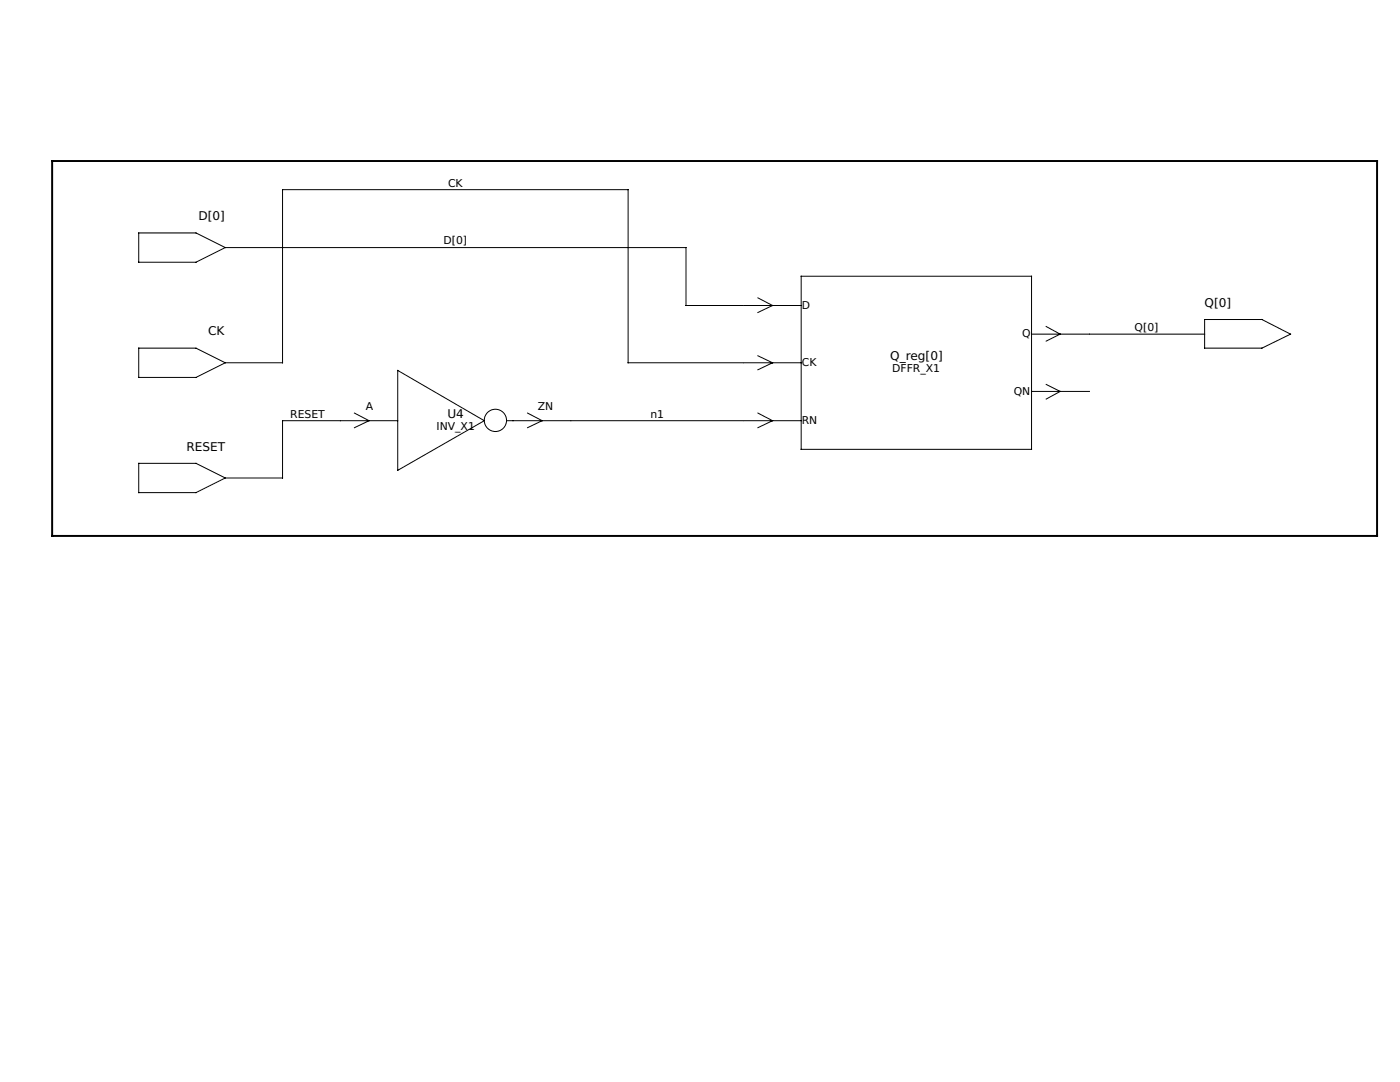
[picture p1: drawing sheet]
<svg xmlns="http://www.w3.org/2000/svg" width="279mm" height="216mm" viewBox="0 0 279 216" stroke-linecap="round" stroke-linejoin="round" font-family="sans-serif">
<g fill="none" stroke="#000" stroke-width=".2">
<path d="M10.4 32.1h264.4v74.8h-264.4zM27.7 46.5h11.4l5.9 2.9-5.9 2.9h-11.4zM45 49.4h91.9v11.6h11.4M151.3 59.4l2.9 1.6-2.9 1.4M159.9 55.1h46v34.6h-46zM27.7 69.5h11.4l5.9 2.9-5.9 2.9h-11.4zM45 72.4h11.4v-34.6h68.9v34.6h23M79.4 73.9l17.2 10-17.2 10zM148.5 72.4h11.4M148.5 61h11.4M151.3 71l2.9 1.4-2.9 1.4M205.9 66.7h34.5"/>
<path d="M205.9 78.1h11.5M208.8 65.2l2.8 1.5-2.8 1.4M208.8 76.7l2.8 1.4-2.8 1.5M240.4 63.8h11.4l5.8 2.9-5.8 2.8h-11.4zM27.7 92.5h11.4l5.9 2.9-5.9 2.9h-11.4zM70.7 82.4l3 1.5-3 1.4M79.4 83.9h-23v11.5h-11.4M101.2 83.9h47.1M105.3 82.4l2.9 1.5-2.9 1.4M148.5 83.9h11.4M151.3 82.4l2.9 1.5-2.9 1.4"/>
<circle cx="98.9" cy="83.9" r="2.22"/>
</g>
<path d="M10.4 32.1h264.4v74.8h-264.4z" fill="none" stroke="#000" stroke-width=".38"/>
<g font-size="2.4">
<text x="39.6" y="43.9">D[0]</text>
<text x="240.4" y="61.2">Q[0]</text>
<text x="41.5" y="66.9">CK</text>
<text x="177.7" y="71.8">Q_reg[0]</text>
<text x="89.3" y="83.3">U4</text>
<text x="37.2" y="89.9">RESET</text>
</g>
<g font-size="2.2">
<text x="89.4" y="37.3">CK</text>
<text x="88.5" y="48.8">D[0]</text>
<text x="160" y="61.6">D</text>
<text x="204" y="67.3">Q</text>
<text x="226.4" y="66">Q[0]</text>
<text x="160" y="73">CK</text>
<text x="178.1" y="74.3">DFFR_X1</text>
<text x="57.9" y="83.3">RESET</text>
<text x="73" y="81.8">A</text>
<text x="107.3" y="81.8">ZN</text>
<text x="129.8" y="83.3">n1</text>
<text x="202.3" y="78.9">QN</text>
<text x="87.1" y="85.9">INV_X1</text>
<text x="160" y="84.6">RN</text>
</g>
</svg>
